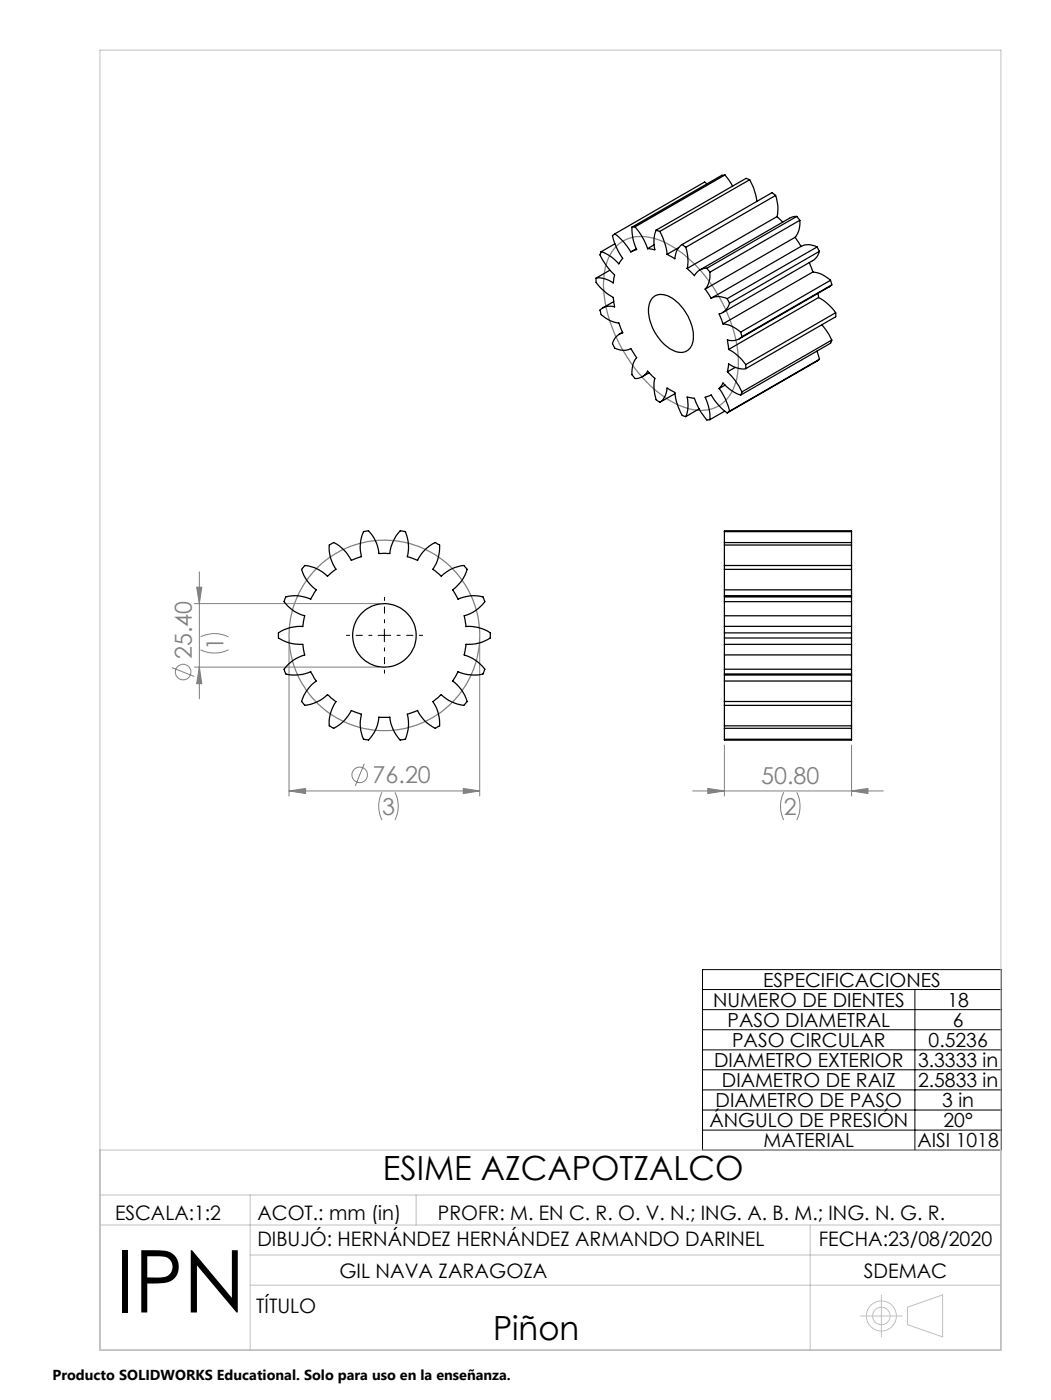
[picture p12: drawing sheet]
<svg xmlns="http://www.w3.org/2000/svg" width="210mm" height="280mm" viewBox="0 0 210 280" stroke-linecap="round" stroke-linejoin="round" font-family="sans-serif">
<g fill="none" stroke="#808080" stroke-width=".2">
<path d="M39.3 117.4h1l-.5 3.3zM39.8 114.4v25.4M34.4 133.5l4.4 1.8M38.8 120.7h37M38.8 133.4h37M39.8 133.4l.5 3.3h-1zM40.1 130a6.4 6.4 0 0 0 5.5 0M40.1 127.4a6.1 6.1 0 0 1 5.5 0M57.7 128.1v31.1M95.8 128.1v31.1M57.7 158.2l3.4-.5v1zM57.7 158.2h38.1"/>
<path d="M72.8 152.8l-1.8 4.4M76.3 158.5a6.1 6.1 0 0 0 0 5.5M78.9 158.5a6.1 6.1 0 0 1 0 5.5M92.6 157.7l3.2 .5-3.2 .5zM138.4 158.2h38.1M141.4 157.7l3.3 .5-3.3 .5zM144.7 149v10.2M156.6 158.5a6.4 6.4 0 0 0 0 5.5M159.2 158.5a6.4 6.4 0 0 1 0 5.5M170.1 149v10.2M170.1 158.2l3.3-.5v1z"/>
<circle cx="36.6" cy="134.4" r="1.56"/>
<circle cx="71.9" cy="155" r="1.54"/>
</g>
<g fill="none" stroke="#c0c0c0" stroke-width=".2">
<path d="M20 10h180v260h-180zM20 239h180M20 230h180M50 239v31M83.1 239v6M20 245h180M50 251h150M50 257h150M161.9 245v25M176.1 259v8.4M171.9 263.2h8.4M181.3 261.4l7-2.4v8.4l-7-2.5z"/>
<circle cx="176.1" cy="263.2" r="2.99"/>
<circle cx="176.1" cy="263.2" r="1.76"/>
</g>
<g fill="none" stroke="#808080" stroke-width=".25">
<path d="M123.2 49.2a7.5 7.5 0 0 1 7.9-1.4 23.6 23.6 0 0 1 11.8 10.3 26.7 26.7 0 0 1 4.5 16.3 8.2 8.2 0 0 1-4.7 7.2 10 10 0 0 1-8.5-1.3 29.4 29.4 0 0 1-12.3-16 19 19 0 0 1-.4-12.5 7.7 7.7 0 0 1 1.7-2.6z"/>
<circle cx="76.8" cy="127.1" r="19.1"/>
</g>
<path d="M75.6 127.1h2.5M76.8 125.8v2.5M140.4 193.9h59.7v36.1h-59.7zM140.4 197.9h59.7M182.8 197.9v32.1M140.4 201.9h59.7M140.4 206h59.7M140.4 210h59.7M140.4 214h59.7M140.4 218h59.7M140.4 222h59.7M140.4 226h59.7" fill="none" stroke="#000" stroke-width=".2"/>
<path d="M74.3 127.1h-5.1M76.8 124.6v-5.1M76.8 129.6v5.1M79.3 127.1h5.1" fill="none" stroke="#000" stroke-width=".2" stroke-dasharray="15.2 1.3 1.3 1.3" stroke-dashoffset="14.6"/>
<g fill="#808080">
<path d="M57.7 158.2l3.4-.5v1zM92.6 157.7l3.2 .5-3.2 .5z"/>
<path d="M141.4 157.7l3.3 .5-3.3 .5zM170.1 158.2l3.3-.5v1z"/>
<path d="M39.3 117.4h1l-.5 3.3zM39.8 133.4l.5 3.3h-1z"/>
</g>
<g fill="none" stroke="#000" stroke-width=".25">
<path d="M141.3 36.8l-.5-.4-18 10.4M144.9 35l1.5 2.2M144.9 35l-.7 .1-17.9 10.3M144.9 35l-18 10.4M149.8 35.9a12.3 12.3 0 0 1 1.4 4.4M149.8 35.9l-.7-.2-18 10.3M149.8 35.9l-18 10.4M155 39.1a7.4 7.4 0 0 1 .3 4.2M155 39.1l-.7-.6-18 10.4M155 39.1l-18 10.4M119.1 55.6v.8a9 9 0 0 0 3.4 3.1l.3 1.9a2.6 2.6 0 0 0-2.9 .7l.2 .6a5.5 5.5 0 0 0 3.5 1.9l.8 2a2.72 2.72 0 0 0-2 2.2l.1 .1a1.63 1.63 0 0 0 1.6 1.1l.9 .1 1-.4 1.2 1.8a4.2 4.2 0 0 0-.9 3.5l.1 .1a1.03 1.03 0 0 0 1.6 .4l.7-.4 .7-.9 1.4 1.5a7.2 7.2 0 0 0 .4 4.3l.6 .5M120.1 50.3l-.2 .6a12.1 12.1 0 0 0 2.9 4.1l-.3 1.6a4.7 4.7 0 0 0-3.4-1"/>
<path d="M121.8 54l-2.7 1.6M122.8 46.8l-.4 .3a11 11 0 0 0 2 4.6l-.8 1.1a7.9 7.9 0 0 0-3.5-2.5M122.8 46.8a11.4 11.4 0 0 1 3.2 3.6M122.9 48.8l-2.8 1.5M126.3 45.4a9.6 9.6 0 0 0 .9 4.5l-1.2 .5M126.9 45.4h-.6M126.9 45.4a13.4 13.4 0 0 1 2.5 4.3M127.1 49.7l-1.1 .7M130.3 59.7a2.87 2.87 0 0 1 3.9-.2 9.5 9.5 0 0 1 4.3 8.8 2.52 2.52 0 0 1-4 1.8 9.2 9.2 0 0 1-4.8-9.2zM130.7 49l-1.3 .7M131.1 46a6.3 6.3 0 0 0-.3 4l-1.4-.3M131.1 46l.7 .3"/>
<path d="M131.8 46.3a12.1 12.1 0 0 1 1.5 4.6M135.6 49.5l-2.3 1.4M136.3 48.9a3.5 3.5 0 0 0-1.5 2.9l-1.5-.9M136.3 48.9l.7 .6M137 49.5a8.4 8.4 0 0 1 .3 4.2M140.9 57.8l1.2 1.9M141.2 53.7a2.57 2.57 0 0 0-2.5 1.4l-1.4-1.4M141.2 53.7l.7 .7M141.9 54.4a4.5 4.5 0 0 1-1 3.4M142.1 59.7a3.5 3.5 0 0 1 3.2 0M145.3 59.7l.5 .9M155.3 43.3l1.1 1.1"/>
<path d="M155.3 43.3l-18 10.4M158.9 47.4l1.2 1.9M158.9 47.4l-18 10.4M159.2 43.3l.6 .8M159.2 43.3l-.8 .1-.6 .2-18 10.4M159.2 43.3l-18 10.4M159.8 44.1a4.6 4.6 0 0 1-.9 3.3M159.8 44.1l-17.9 10.3M160.1 49.3a3.4 3.4 0 0 1 3.2 .1M160.1 49.3l-18 10.4M161.7 52.5l.7 1.9M162.4 54.4a5.8 5.8 0 0 1 3.5 1.7"/>
<path d="M162.4 54.4l-17.9 10.4M163.3 49.4l.4 .9M163.3 49.4l-18 10.3M163.5 58.7v.8M163.5 59.5a9.8 9.8 0 0 1 3.5 3M163.5 59.5l-17.9 10.4M163.7 50.3l-.3 .8-.7 .9-18.3 10.5M163.7 50.3l-17.9 10.3M165.9 56.1l.3 .9M165.9 56.1l-17.9 10.3M166.2 57l-18.5 10.8M166.2 57l-18 10.3"/>
<path d="M122.6 60.3l-2.2 1.3M124.4 66.5l-.7 .4M129.7 74.6l-1.4 .8M134.9 78.7l-3.1 1.8M143.7 77.7l.8-1.1a7.9 7.9 0 0 0 3.5 2.4M143.7 77.7a11.6 11.6 0 0 1 2.1 4.5M144.5 64.8a6 6 0 0 1 3.5 1.6M144.9 77l-1.2 .7M145.3 74.4a12.6 12.6 0 0 1 2.9 4M145.6 69.9a9.8 9.8 0 0 1 3.4 3M145.8 60.6a2.86 2.86 0 0 1-2.1 2.2l.8 2M146.9 73.5l-1.6 .9"/>
<path d="M148 66.4l.2 .9M148.2 67.3a2.83 2.83 0 0 1-2.9 .7l.3 1.9M148.2 78.4l-.2 .6M149 72.9v.8M149 73.7a4.9 4.9 0 0 1-3.4-.9l-.3 1.6M163.2 70.2l.5 1.7M163.7 71.9l-18.4 10.7M163.7 71.9l-17.9 10.3M164.2 65l1.4 1.9 .6 1.1M166.2 68l-.3 .7-17.9 10.3M166.2 68l-18 10.4M167 62.5v.9l-18 10.3"/>
<path d="M167 62.5l-18 10.4M131.8 80.5a3.6 3.6 0 0 0 1.5-2.9l1.5 .9a10.6 10.6 0 0 0 1.6 4.6l.6 .2M137 83.3a6.6 6.6 0 0 0 .3-3.9l1.4 .3a11.1 11.1 0 0 0 2.6 4.3l.6-.1M139.7 81.8l-2.7 1.5M144.8 82.2l-2.9 1.7M145.3 82.6a11.4 11.4 0 0 1-3.2-3.6l-1.2 .4a9.6 9.6 0 0 1 1 4.5M145.8 82.2l-.5 .4M60.7 113.3l.2-.2a7.3 7.3 0 0 1 4.5 2.2l1.7-1.5a6.6 6.6 0 0 1-1.2-4.9l.7-.3a7 7 0 0 1 3.6 3.5l2-.8a7 7 0 0 1 .5-5l.8-.1a6.4 6.4 0 0 1 2.2 4.5h2.2a8 8 0 0 1 2.1-4.5l1 .1a8 8 0 0 1 .4 5l2 .8a6.8 6.8 0 0 1 3.7-3.5l.6 .3a7 7 0 0 1-1.2 4.9l1.7 1.5a6.7 6.7 0 0 1 4.6-2.1l.5 .6a6.9 6.9 0 0 1-2.8 4.2l1 1.8a6.7 6.7 0 0 1 5.1-.3l.3 .8-.9 1-1.5 1.1-1.8 .8 .4 2.1h.7a6.8 6.8 0 0 1 4.2 1.4v.9l-1.2 .6-1.8 .6-1.9 .1-.4 2.1 .6 .2a6.6 6.6 0 0 1 3.5 2.8l-.2 .7a6.9 6.9 0 0 1-5.1-.4l-1 1.9a6.8 6.8 0 0 1 2.8 4.2l-.6 .7-1.3-.3-1.7-.7-1.5-1.2-1.7 1.4 .9 1.7 .4 1.9v1.3l-.8 .5-2.1-1.5-.8-1-.7-1.1-2 .7 .2 1.3v1.3l-.6 2.4-1 .2-.8-1-.9-1.7-.4-1.9h-2.2l-.1 .7a6.4 6.4 0 0 1-2.1 3.9l-.8-.2a6.5 6.5 0 0 1-.5-5l-2-.7a7.8 7.8 0 0 1-3.5 3.6l-.9-.5a7.4 7.4 0 0 1 1.3-4.9l-1.7-1.4a7.8 7.8 0 0 1-4.5 2.2l-.6-.8a7.8 7.8 0 0 1 2.9-4.1l-1.1-1.9a7.2 7.2 0 0 1-5.1 .4l-.2-.7a6.8 6.8 0 0 1 4.1-3l-.4-2.1a8.1 8.1 0 0 1-4.9-1.3v-1a7.5 7.5 0 0 1 4.9-1.3l.4-2.1a7.3 7.3 0 0 1-4.1-2.9l.3-.9a7.3 7.3 0 0 1 5 .4l1.1-1.8a7.8 7.8 0 0 1-2.9-4.1zM144.7 119.4v.9M144.7 119.1v.3M144.7 113.1v.8M144.7 113.9v4.1"/>
<path d="M144.7 118v1.1M144.7 109v4.1M144.7 108.5v.5M144.7 106.3v2.2M144.7 106.3v-.1h25.4v.1M144.7 119.1h25.4M144.7 119.4h25.4M144.7 113.9h25.4M144.7 113.1h25.4M144.7 118h25.4M144.7 109h25.4M144.7 108.5h25.4"/>
<path d="M144.7 106.3h25.4M170.1 119.4v.9M170.1 119.1v.3M170.1 113.1v.8M170.1 113.9v4.1M170.1 118v1.1M170.1 109v4.1M170.1 108.5v.5M170.1 106.3v2.2M144.7 126.6v1M144.7 127.6v1.3M144.7 125.3v1.3"/>
<path d="M144.7 133.8v1M144.7 131v2.8M144.7 120.3v2.9M144.7 134.8v.2M144.7 136.2v4.1M144.7 128.9v2.1M144.7 123.2v2.1M144.7 135v1.2M144.7 128.9h25.4M144.7 125.3h25.4M144.7 135h25.4M144.7 126.6h25.4"/>
<path d="M144.7 127.6h25.4M144.7 134.8h25.4M144.7 133.8h25.4M144.7 131h25.4M144.7 123.2h25.4M144.7 120.3h25.4M144.7 136.2h25.4M170.1 126.6v1M170.1 127.6v1.3M170.1 125.3v1.3M170.1 133.8v1M170.1 131v2.8"/>
<path d="M170.1 120.3v2.9M170.1 134.8v.2M170.1 136.2v4.1M170.1 128.9v2.1M170.1 123.2v2.1M170.1 135v1.2M144.7 140.3v.8M144.7 141.1v4.1M144.7 145.2v.5M144.7 145.7v2.1M144.7 147.8v.2h25.4v-.2M144.7 140.3h25.4"/>
<path d="M144.7 141.1h25.4M144.7 145.2h25.4M144.7 145.7h25.4M144.7 147.8h25.4M170.1 140.3v.8M170.1 141.1v4.1M170.1 145.2v.5M170.1 145.7v2.1"/>
<circle cx="76.8" cy="127.1" r="6.4"/>
</g>
<text font-size="17.3" x="23" y="262.5">IPN</text>
<g font-size="6.7">
<text x="76.5" y="236.1">ESIME AZCAPOTZALCO</text>
<text x="98.5" y="268">Piñon</text>
</g>
<g font-size="4.7" fill="#808080">
<text x="38.3" y="131.8" transform="rotate(-90 38.3 131.8)">25.40</text>
<text x="44.6" y="129.9" transform="rotate(-90 44.6 129.9)">1</text>
<text x="74.5" y="156.7">76.20</text>
<text x="152.1" y="156.7">50.80</text>
<text x="76.3" y="163">3</text>
<text x="156.6" y="163">2</text>
</g>
<g font-size="4">
<text x="23" y="244">ESCALA:1:2</text>
<text x="51.4" y="244">ACOT.: mm (in)</text>
<text x="87.5" y="244">PROFR: M. EN C. R. O. V. N.; ING. A. B. M.; ING. N. G. R.</text>
<text x="51.4" y="249.3">DIBUJÓ: HERNÁNDEZ HERNÁNDEZ ARMANDO DARINEL</text>
<text x="163.6" y="249.2">FECHA:23/08/2020</text>
<text x="67.8" y="255.6">GIL NAVA ZARAGOZA</text>
<text x="172.6" y="255.6">SDEMAC</text>
<text x="51.2" y="262.6">TÍTULO</text>
</g>
<g font-size="3.9">
<text x="152.5" y="197.4">ESPECIFICACIONES</text>
<text x="142.5" y="201.4">NUMERO DE DIENTES</text>
<text x="189.3" y="201.4">18</text>
<text x="145.4" y="205.4">PASO DIAMETRAL</text>
<text x="146.3" y="209.4">PASO CIRCULAR</text>
<text x="185.5" y="209.4">0.5236</text>
<text x="190.4" y="205.4">6</text>
<text x="142.7" y="213.4">DIAMETRO EXTERIOR</text>
<text x="183.4" y="213.4">3.3333 in</text>
<text x="143" y="221.4">DIAMETRO DE PASO</text>
<text x="144.2" y="217.4">DIAMETRO DE RAIZ</text>
<text x="183.4" y="217.4">2.5833 in</text>
<text x="188.3" y="221.4">3 in</text>
<text x="141.7" y="225.4">ÁNGULO DE PRESIÓN</text>
<text x="188.5" y="225.4">20°</text>
<text x="152.6" y="229.5">MATERIAL</text>
<text x="183.3" y="229.5">AISI 1018</text>
</g>
<text font-size="2.9" x="10.5" y="276">Producto SOLIDWORKS Educational. Solo para uso en la enseñanza.</text>
</svg>
